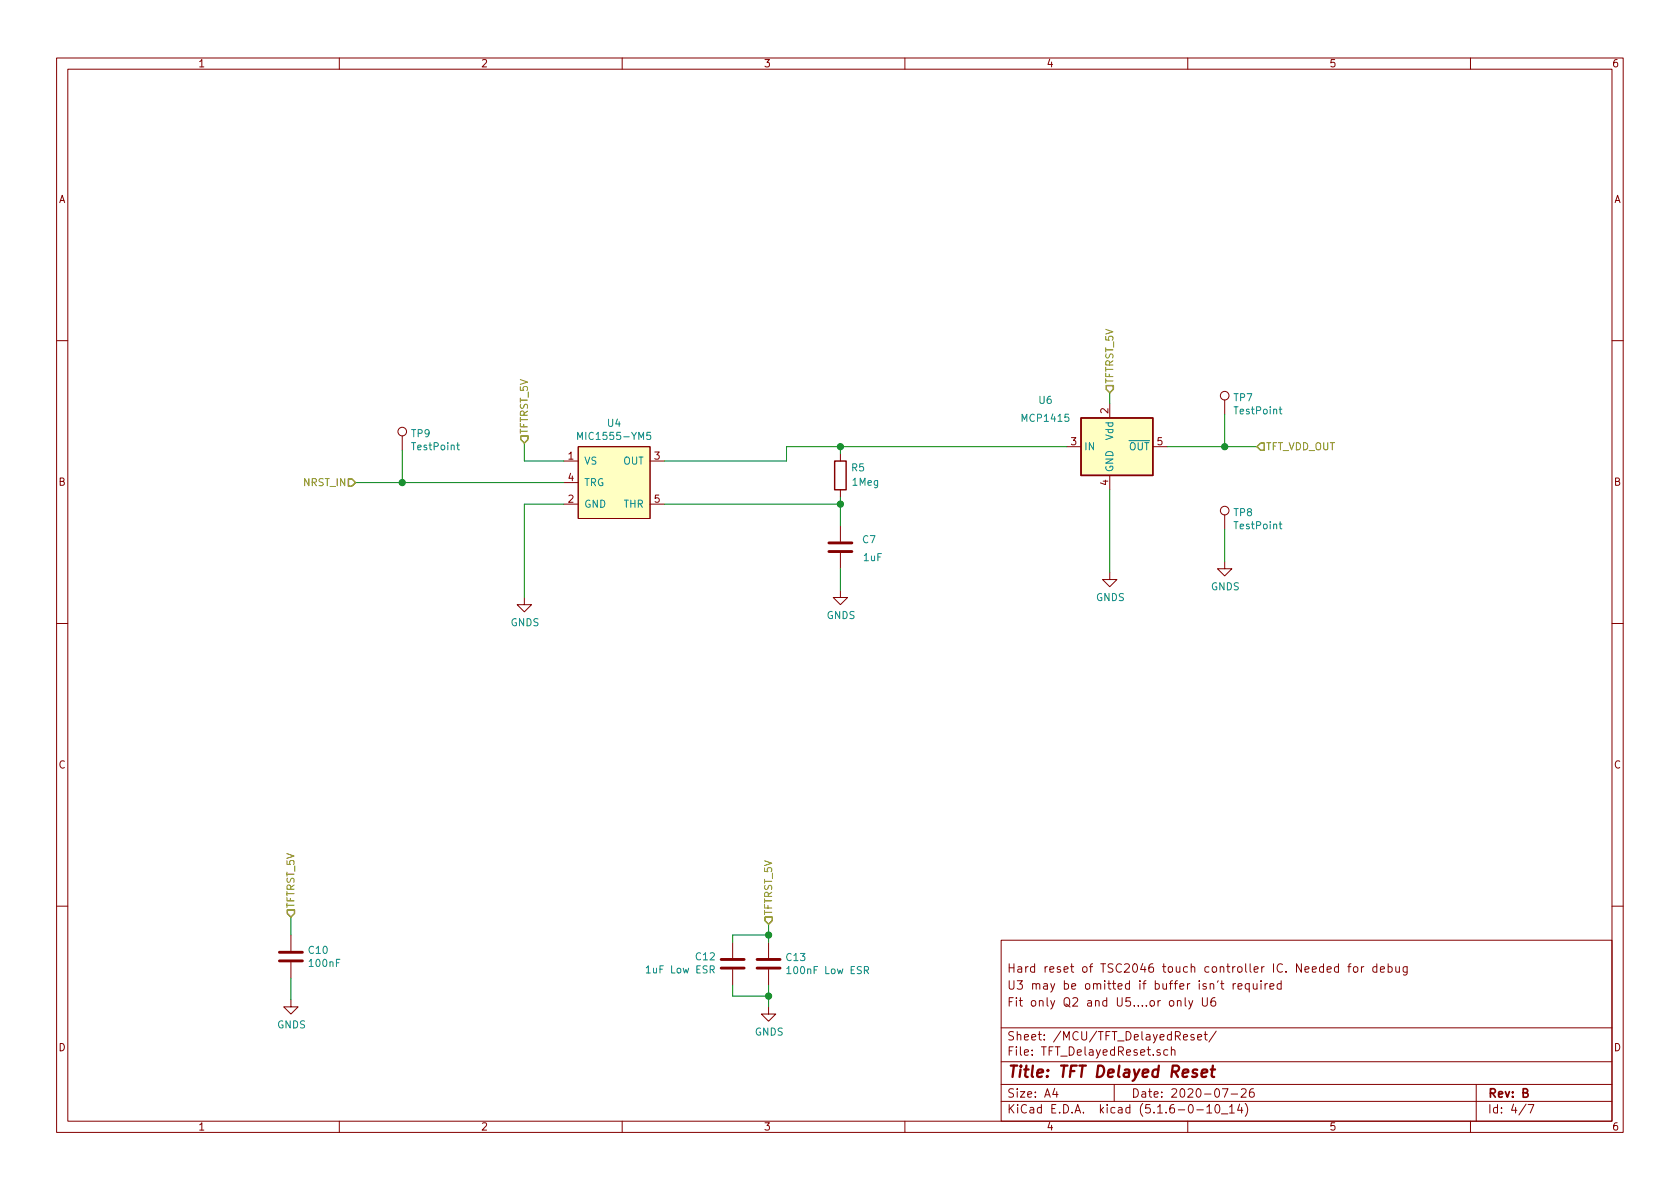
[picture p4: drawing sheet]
<svg xmlns="http://www.w3.org/2000/svg" width="297mm" height="210mm" viewBox="0 0 297 210" stroke-linecap="round" stroke-linejoin="round" font-family="sans-serif">
<g fill="none" stroke="#840000" stroke-width=".18">
<path d="M10 10.3h277v189.9h-277zM12 12.2h273v186.1h-273zM60 10.3v1.9M110 10.3v1.9M160 10.3v1.9M210 10.3v1.9M260 10.3v1.9M10 60.2h2M71.1 77.1v2.5M102.2 79h12.7v12.7h-12.7zM188.6 79h2.5M196.2 71.4v2.5"/>
<path d="M203.8 79h2.6M216.5 70.7v2.6M285 60.2h2M99.7 81.5h2.5M99.7 89.1h2.5M99.7 85.3h2.5M114.9 81.5h2.6M114.9 89.1h2.6M148.6 80.3v1.2M148.6 86.6v1.3M148.6 93v2.8M148.6 97.8v2.8"/>
<path d="M196.2 84.1v2.5M216.5 99.3v1.3h1.3l-1.3 1.2-1.2-1.2h1.2M216.5 91.1v2.5M10 110.3h2M92.7 105.7v1.2h1.3l-1.3 1.3-1.3-1.3h1.3M148.6 104.4v1.3h1.3l-1.3 1.2-1.3-1.2h1.3M196.2 101.2v1.3h1.3l-1.3 1.3-1.3-1.3h1.3M285 110.3h2M10 160.2h2M51.4 176.8v1.2h1.3l-1.3 1.3-1.2-1.3h1.2M51.4 165.3v2.8M51.4 170.2v2.8"/>
<path d="M129.5 166.6v2.8M129.5 171.4v2.8M135.9 178v1.3h1.3l-1.3 1.3-1.3-1.3h1.3M135.9 166.6v2.8M135.9 171.4v2.8M177 166.3h108v32h-108zM208.2 177.1l.2-.2 .4 .1v.9M208.2 176.9v1M209.5 176.4v1.3l.3 .2M210.2 176.9l.3 1M210.9 176.9l-.5 1.4-.2 .1M212.6 176.4v1.2l.3 .3h.3l.3-.3v-1.2"/>
<path d="M214.8 176.4a.62 .62 0 0 0-.7 .7l.1 .7 .2 .1 .5-.1 .1-.5-.2-.2-.4-.1-.3 .3M215.8 173.9h.6M216 173.4v1.3l.4 .2M218 173.9v1M218.5 173.9l-.3 .1-.2 .2M218.9 174.4l.7-.1-.1-.3-.4-.1-.2 .2v.7h.6M220.9 174l-.5-.1-.2 .3v.6l.2 .1 .5-.1M220.9 173.9v1.5M221.6 173.9v.8a.39 .39 0 0 0 .6 .1M222.2 173.9v1M223 173.4v.2M223 173.9v1"/>
<path d="M223.7 173.9v1M224.1 173.9l-.3 .1-.1 .2M224.5 174.4l.7-.1v-.3l-.5-.1-.2 .2 .1 .7h.6M226.5 174l-.4-.1-.3 .3 .1 .6 .2 .1 .4-.1M226.5 173.4v1.5M236.7 171l-.5-.1-.3 .3 .1 .6 .2 .1h.5M236.7 170.4v1.5M238.3 170.9h.6M238.9 170.4l-.4 .3v1.2M239.4 171.1l.2-.2 .4 .2v.7l-.2 .1-.4-.1zM240.7 170.9v1M241.1 170.9l-.4 .3"/>
<path d="M243.4 171l-.4-.1-.3 .3 .1 .6 .2 .1h.4M243.4 170.4v1.5M244.1 171.4l.7-.1-.1-.3-.4-.1-.2 .2v.8h.6M245.4 171l.5-.1 .3 .3-.1 .6-.2 .1h-.5M245.4 170.4v1.5M246.8 170.9l.1 1h.3l.2-.1M247.4 170.9v1M248.8 170.9v1.3l-.3 .2h-.4M248.8 171l-.4-.1-.3 .3v.6l.3 .1h.4M285 160.2h2M60 198.3v1.9M110 198.3v1.9"/>
<path d="M160 198.3v1.9M177 194.8h108M177 191.8h108M177 187.8h108M177 181.8h108M186.5 192.5l-.4 1h1M186.8 193v1M197 191.8v3M205.1 185.7l-.4-.1-.2 .2 .1 .2 .5 .2v.3h-.6M206.5 185.7l-.5-.1-.2 .3v.6l.2 .1 .5-.1M207.1 185.7l.2-.1 .4 .1v.9M207.1 185.1v1.5"/>
<path d="M210 198.3v1.9M211.1 183l-.4-.1-.2 .2 .1 .3 .5 .1v.3h-.6M211.6 196.3h1.2M211.8 183.4l.7-.1-.1-.3-.4-.1-.2 .2v.7h.6M212.9 182.9h.6M213.1 182.4v1.3l.4 .2M213.4 195.8l.4-.5v1.5M213.4 196.8h.8M215 195.4l.3-.1a.94 .94 0 0 1 0 1.5 .8 .8 0 0 1-.6-.6 .8 .8 0 0 1 .3-.8zM215 182.3l-1.3 2M216 197h1.1M216.1 192.5h1l-.6 1.5"/>
<path d="M217.4 195.8l.4-.5v1.5M217.4 196.8h.8M217.7 193.5h1.1M219.2 195.2l-.4 1.1h.9M219.5 192.7l.2-.2h.3l.3 .2v.3v.2l-.9 .8h.9M219.5 195.8v1M220.2 195.1a1.71 1.71 0 0 1 0 2.3M221.6 192.5a.59 .59 0 0 0-.7 .7l.1 .7 .2 .1 .5-.1 .1-.5-.2-.2-.4-.1-.3 .3M260 198.3v1.9M261 191.8v6.5M269.8 195.2l-1.2 2M270.2 195.3h1l-.6 1.5"/>
<circle cx="71.1" cy="76.3" r=".76"/>
<circle cx="216.5" cy="70" r=".76"/>
<circle cx="216.5" cy="90.3" r=".76"/>
</g>
<path d="M212.5 189.8l.9-.2v-.4h-.8l-.2 1 .3 .2 .6-.1M214.1 189.1h.7M214.5 188.4l-.3 1.8 .1 .1 .4 .1" fill="none" stroke="#840000" stroke-width=".41"/>
<g fill="#ffffc2" stroke="#ffffc2" stroke-width=".18">
<path d="M191.1 73.9h12.7v10.2h-12.7z"/>
<path d="M102.2 79h12.7v12.7h-12.7z"/>
</g>
<path d="M191.1 73.9h12.7v10.2h-12.7zM147.6 81.5h2v5.1h-2z" fill="none" stroke="#840000" stroke-width=".25"/>
<g fill="none" stroke="#008484" stroke-width=".18">
<path d="M80.7 78.7h.5M80.9 78.3v1.1l.3 .1M102.1 77.7v-1.3l.5 1 .4-1v1.3M115 76.4h-.6v.7l.1-.2 .5 .1v.6l-.2 .1-.4-.1M226.2 72.4h.4M226.3 71.9v1.1l.3 .2M226.2 92.7h.4M226.3 92.2v1.1l.3 .2M125.6 171.4h.6v-.5l-.1-.1h-.5v1.3M125.9 171.4l.4 .7M139.1 171.3l.4-.4v1.3M139.1 172.2h.8"/>
<path d="M152.8 171.6l.7-.1v-.5l-.2-.1h-.5v1.3M153.1 171.6l.5 .6"/>
</g>
<path d="M146.6 96h4M146.6 97.5h4M49.4 169.9h4.1M49.4 168.4h4.1M127.5 171.2h4.1M127.5 169.7h4.1M133.9 171.2h4M133.9 169.7h4" fill="none" stroke="#840000" stroke-width=".51"/>
<g fill="none" stroke="#008400" stroke-width=".18">
<path d="M71.1 79.6v5.7M92.7 78.4v3.1h7M148.6 79v1.3M188.6 79h-49.5v2.5h-21.6M196.2 69.5v1.9M206.4 79h15.8M216.5 73.3v5.7M62.9 85.3h36.8M99.7 89.1h-7v16.6M117.5 89.1h31.1M148.6 87.9v5.1M196.2 86.6v14.6"/>
<path d="M216.5 93.6v5.7M148.6 100.6v3.8M51.4 162.2v3.1M51.4 173v3.8M129.5 174.2v1.9h6.4M135.9 163.4v3.2M135.9 174.2v3.8M135.9 165.3h-6.4v1.3"/>
</g>
<path d="M92.1 77.1h1.2v.6l-.6 .7-.6-.7zM195.6 68.2h1.2v.6l-.6 .7-.6-.7zM222.9 78.4h.6v1.2h-.6l-.7-.6zM61.6 84.7h.6l.7 .6-.7 .7h-.6zM50.8 160.9h1.3v.6l-.7 .7-.6-.7zM135.3 162.2h1.2v.6l-.6 .6-.6-.6z" fill="none" stroke="#848400" stroke-width=".25"/>
<g fill="#008400" stroke="#008400" stroke-width=".25">
<circle cx="216.5" cy="79" r=".51"/>
<circle cx="148.6" cy="89.1" r=".51"/>
<circle cx="148.6" cy="79" r=".51"/>
<circle cx="135.9" cy="165.3" r=".51"/>
<circle cx="71.1" cy="85.3" r=".51"/>
<circle cx="135.9" cy="176.1" r=".51"/>
</g>
<text font-size="2.8" fill="#840000" x="178" y="190.5">Title: TFT Delayed Reset</text>
<g font-size="2.1" fill="#840000">
<text x="178" y="172">Hard reset of TSC2046 touch controller IC. Needed for debug</text>
<text x="178" y="178">Fit only Q2 and U5....or only U6</text>
<text x="178" y="175">U3 may be omitted if buffer isn't required</text>
<text x="178" y="184">Sheet: /MCU/TFT_DelayedReset/</text>
<text x="178" y="186.7">File: TFT_DelayedReset.sch</text>
<text x="178" y="196.9">KiCad E.D.A. kicad (5.1.6-0-10_14)</text>
<text x="178" y="194.1">Size: A4</text>
<text x="200" y="194.1">Date: 2020-07-26</text>
<text x="263" y="194.1">Rev: B</text>
<text x="263" y="196.9">Id: 4/7</text>
</g>
<g font-size="1.8" fill="#840000">
<text x="35" y="11.9">1</text>
<text x="85" y="11.9">2</text>
<text x="135" y="11.9">3</text>
<text x="185" y="11.9">4</text>
<text x="235" y="11.9">5</text>
<text x="285" y="11.9">6</text>
<text x="10.4" y="35.9">A</text>
<text x="285.4" y="35.9">A</text>
<text x="196" y="73.1" transform="rotate(-90 196 73.1)">2</text>
<text x="100.5" y="81.3">1</text>
<text x="115.7" y="81.3">3</text>
<text x="189.4" y="78.7">3</text>
<text x="204.6" y="78.7">5</text>
<text x="10.4" y="85.9">B</text>
<text x="100.5" y="88.9">2</text>
<text x="100.5" y="85.1">4</text>
<text x="115.7" y="88.9">5</text>
<text x="196" y="85.8" transform="rotate(-90 196 85.8)">4</text>
<text x="285.4" y="85.9">B</text>
<text x="10.4" y="135.9">C</text>
<text x="285.4" y="135.9">C</text>
<text x="10.4" y="185.9">D</text>
<text x="285.4" y="185.9">D</text>
<text x="35" y="199.9">1</text>
<text x="85" y="199.9">2</text>
<text x="135" y="199.9">3</text>
<text x="185" y="199.9">4</text>
<text x="235" y="199.9">5</text>
<text x="285" y="199.9">6</text>
</g>
<g font-size="1.8" fill="#008484">
<text x="183.7" y="71.4">U6</text>
<text x="218.2" y="71">TP7</text>
<text x="72.8" y="77.3">TP9</text>
<text x="102.9" y="77.8">MIC1555-YM5</text>
<text x="107.5" y="75.5">U4</text>
<text x="180.9" y="74.6">MCP1415</text>
<text x="196.8" y="77.8" transform="rotate(-90 196.8 77.8)">Vdd</text>
<text x="218.4" y="73.3">TestPoint</text>
<text x="73" y="79.6">TestPoint</text>
<text x="103.3" y="82.2">VS</text>
<text x="110.2" y="82.2">OUT</text>
<text x="150.6" y="83.4">R5</text>
<text x="191.6" y="79.6">IN</text>
<text x="196.8" y="83.6" transform="rotate(-90 196.8 83.6)">GND</text>
<text x="199.6" y="79.6">OUT</text>
<text x="103.3" y="89.8">GND</text>
<text x="103.3" y="86">TRG</text>
<text x="110.3" y="89.8">THR</text>
<text x="150.8" y="85.9">1Meg</text>
<text x="218.2" y="91.3">TP8</text>
<text x="218.4" y="93.6">TestPoint</text>
<text x="152.6" y="96.1">C7</text>
<text x="152.7" y="99.2">1uF</text>
<text x="193.8" y="106.3">GNDS</text>
<text x="214.1" y="104.4">GNDS</text>
<text x="90.3" y="110.7">GNDS</text>
<text x="146.2" y="109.5">GNDS</text>
<text x="54.6" y="168.7">C10</text>
<text x="54.8" y="171">100nF</text>
<text x="114.7" y="172.1">1uF Low ESR</text>
<text x="123.1" y="169.8">C12</text>
<text x="139.1" y="169.9">C13</text>
<text x="139.7" y="172.3">100nF Low ESR</text>
<text x="49" y="181.9">GNDS</text>
<text x="133.5" y="183.1">GNDS</text>
</g>
<g font-size="1.8" fill="#848400">
<text x="196.8" y="67.9" transform="rotate(-90 196.8 67.9)">TFTRST_5V</text>
<text x="93.3" y="76.8" transform="rotate(-90 93.3 76.8)">TFTRST_5V</text>
<text x="223.8" y="79.6">TFT_VDD_OUT</text>
<text x="53.8" y="86">NRST_IN</text>
<text x="52.1" y="160.6" transform="rotate(-90 52.1 160.6)">TFTRST_5V</text>
<text x="136.5" y="161.9" transform="rotate(-90 136.5 161.9)">TFTRST_5V</text>
</g>
</svg>
